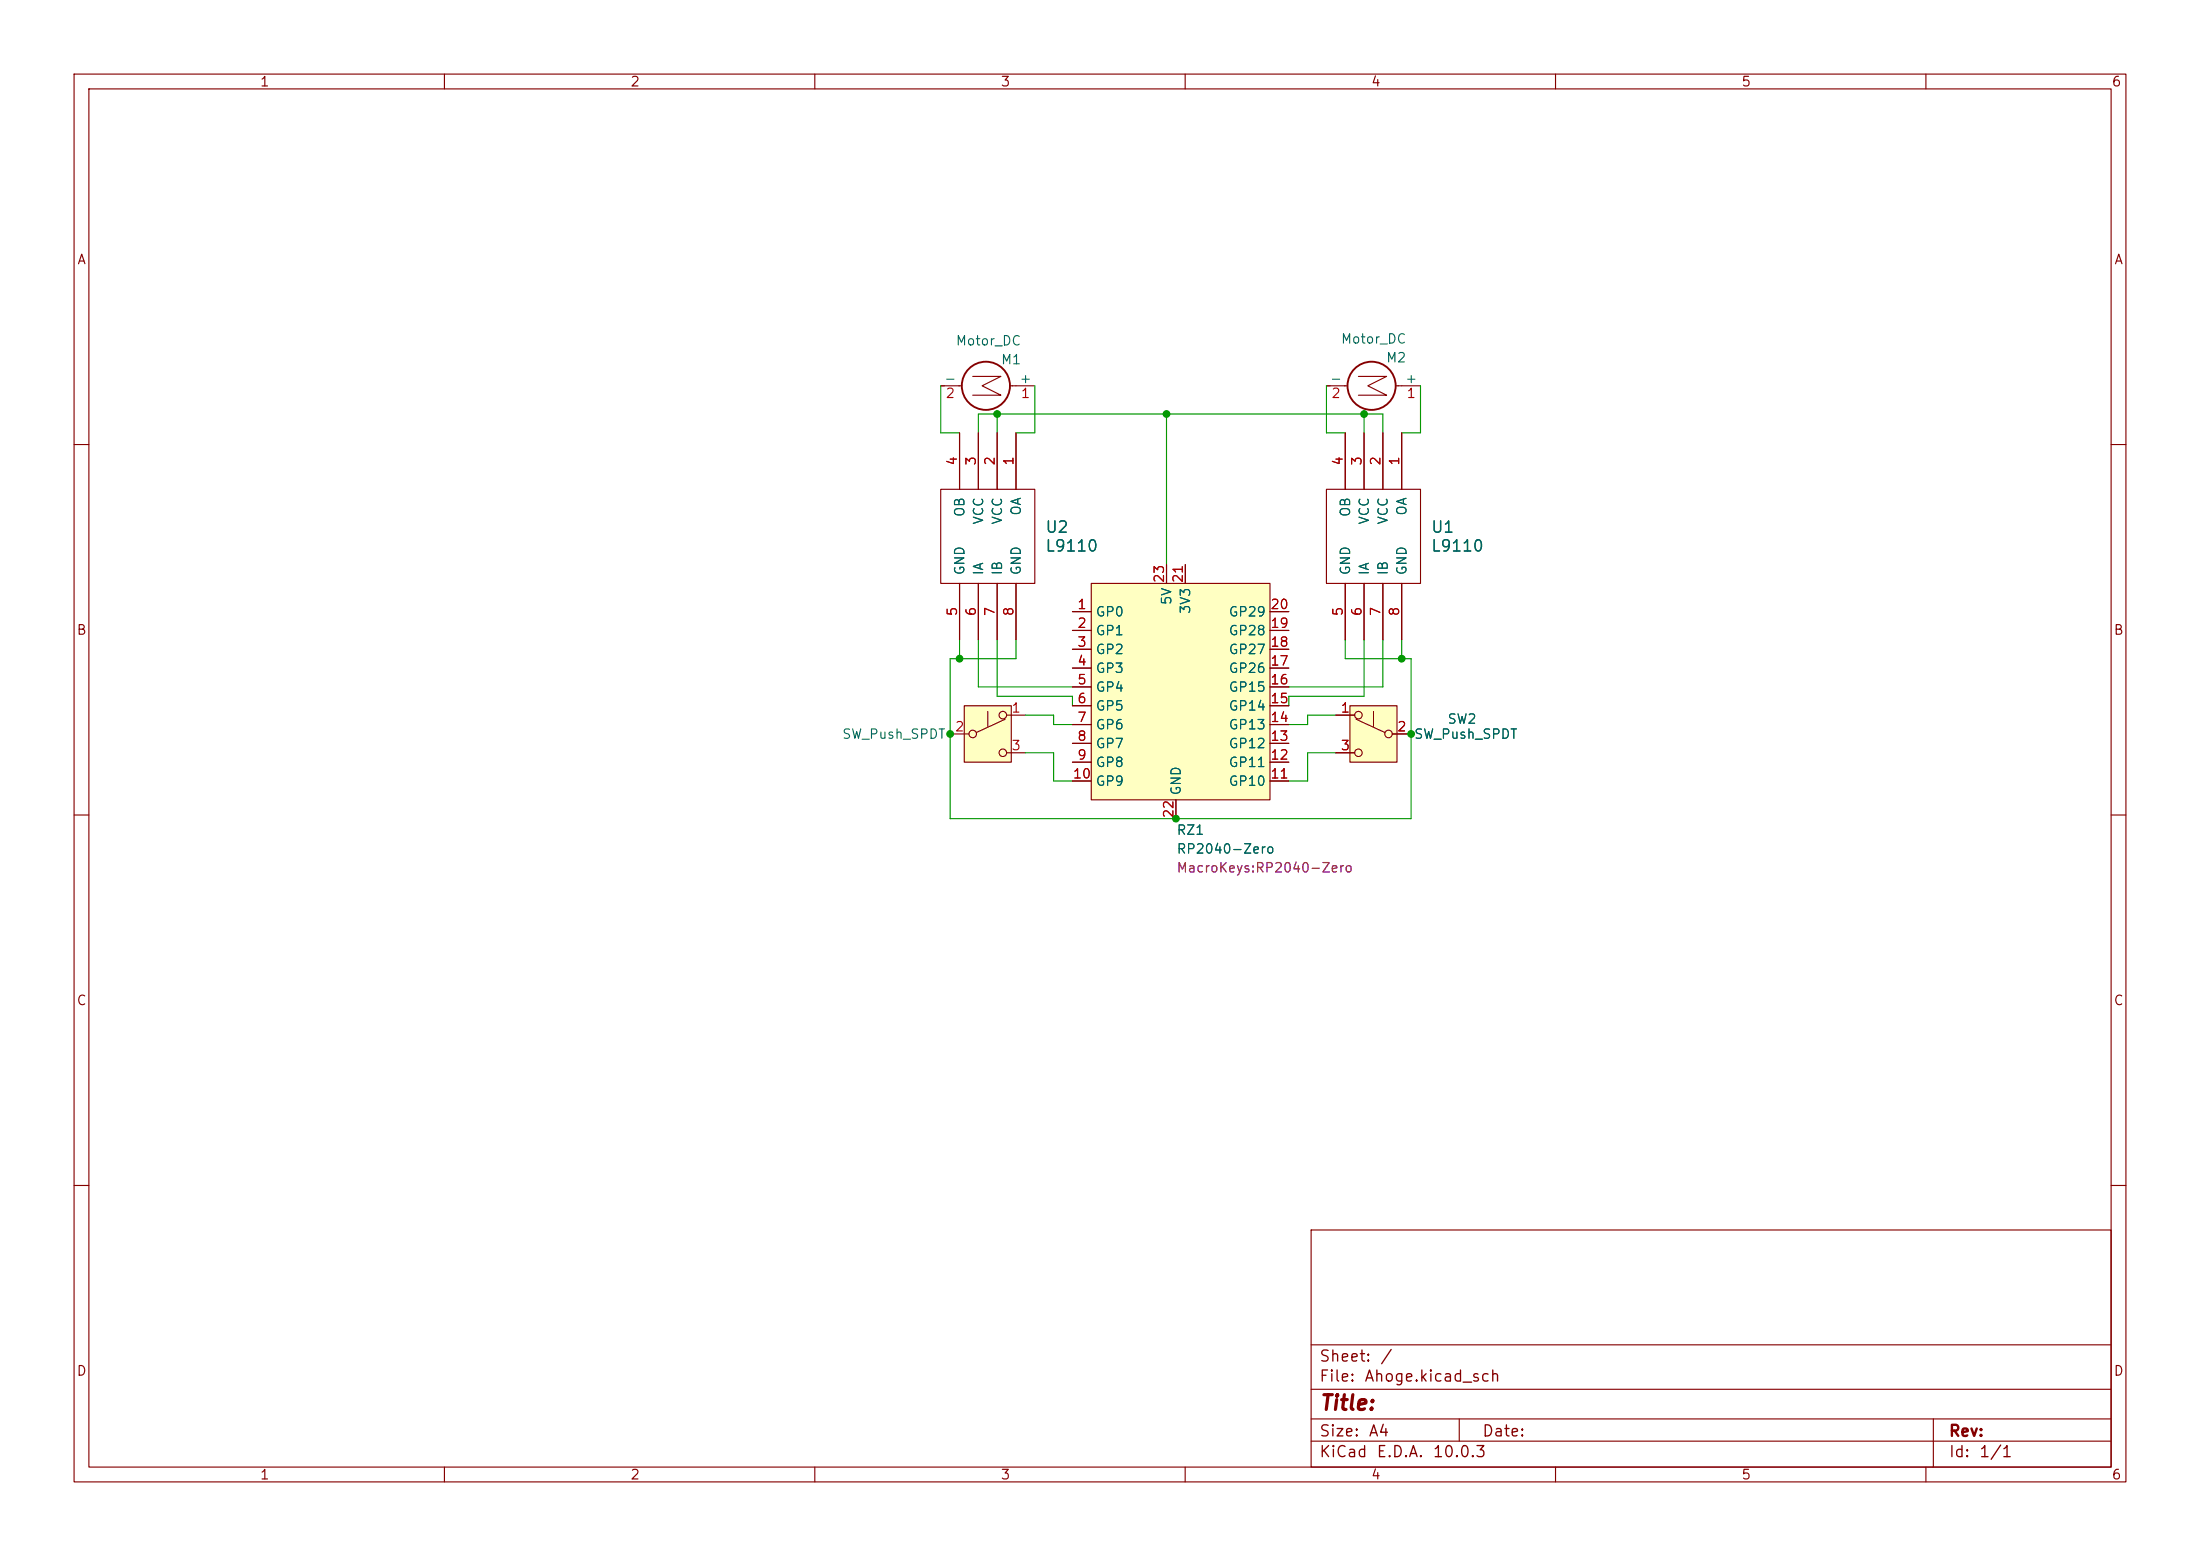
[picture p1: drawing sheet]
<svg xmlns="http://www.w3.org/2000/svg" width="297mm" height="210mm" viewBox="0 0 297 210" stroke-linecap="round" stroke-linejoin="round" font-family="sans-serif">
<g fill="none" stroke="#840000" stroke-width=".15">
<path d="M10 10h277v190h-277zM12 12h273v186h-273zM60 10v2M110 10v2M160 10v2M210 10v2M260 10v2M10 60h2M285 60h2M10 110h2M285 110h2M10 160h2"/>
<path d="M177 166h108v32h-108zM285 160h2M60 198v2M110 198v2M160 198v2M177 194.5h108M177 191.5h108M177 187.5h108M177 181.5h108M197 191.5v3M210 198v2M260 198v2"/>
<path d="M261 191.5v6.5"/>
</g>
<path d="M182.2 95.3h6.4v7.6h-6.4z" fill="#ffffc2"/>
<g fill="none" stroke="#840000" stroke-width=".15">
<path d="M180.3 96.5h2.6M182.2 95.3h6.4v7.6h-6.4zM183.1 97.1l3.8 1.8M185.4 96v2M188 99.1h2.5M180.3 101.6h2.6"/>
<circle cx="183.4" cy="96.5" r=".51"/>
<circle cx="187.5" cy="99.1" r=".51"/>
<circle cx="183.4" cy="101.6" r=".51"/>
</g>
<path d="M130.2 95.3h6.3v7.6h-6.3z" fill="#ffffc2"/>
<g fill="none" stroke="#840000" stroke-width=".15">
<path d="M181.6 58.4v7.6M184.1 58.4v7.6M186.7 58.4v7.6M189.2 58.4v7.6M179.1 66h12.7v12.7h-12.7zM181.6 78.7v7.7M184.1 78.7v7.7M186.7 78.7v7.7M189.2 78.7v7.7M128.3 99.1h2.5M130.2 95.3h6.3v7.6h-6.3zM133.3 96v2"/>
<path d="M135.7 97.1l-3.9 1.8M135.9 96.5h2.5M135.9 101.6h2.5"/>
<circle cx="131.3" cy="99.1" r=".51"/>
<circle cx="135.4" cy="96.5" r=".51"/>
<circle cx="135.4" cy="101.6" r=".51"/>
</g>
<path d="M147.3 78.7h24.1v29.3h-24.1z" fill="#ffffc2"/>
<g fill="none" stroke="#840000" stroke-width=".15">
<path d="M127 52.1h2.8M129.5 58.4v7.6M131.3 50.8h3.8l-2.5 1.3 2.5 1.2h-3.8M132.1 58.4v7.6M134.6 58.4v7.6M136.3 52.1h3.4M137.2 58.4v7.6M179.1 52.1h2.8M181.6 58.4v7.6M183.4 50.8h3.8l-2.5 1.3 2.5 1.2h-3.8M184.1 58.4v7.6M186.7 58.4v7.6"/>
<path d="M188.4 52.1h3.4M189.2 58.4v7.6M127 66h12.7v12.7h-12.7zM129.5 78.7v7.7M132.1 78.7v7.7M134.6 78.7v7.7M137.2 78.7v7.7M147.3 78.7h24.1v29.3h-24.1zM157.5 76.2v2.5M160 76.2v2.5M181.6 78.7v7.7M184.1 78.7v7.7"/>
<path d="M186.7 78.7v7.7M189.2 78.7v7.7M144.8 82.6h2.5M144.8 85.1h2.5M144.8 87.6h2.5M144.8 90.2h2.5M144.8 92.7h2.5M144.8 95.3h2.5M144.8 97.8h2.5M171.4 82.6h2.6M171.4 85.1h2.6M171.4 87.6h2.6"/>
<path d="M171.4 90.2h2.6M171.4 92.7h2.6M171.4 95.3h2.6M171.4 97.8h2.6M180.3 96.5h2.6M188 99.1h2.5M144.8 100.3h2.5M144.8 102.9h2.5M144.8 105.4h2.5M158.7 108v2.5M171.4 100.3h2.6M171.4 102.9h2.6"/>
<path d="M171.4 105.4h2.6M180.3 101.6h2.6"/>
</g>
<g fill="none" stroke="#840000" stroke-width=".25">
<circle cx="133.1" cy="52.1" r="3.3"/>
<circle cx="185.2" cy="52.1" r="3.3"/>
</g>
<g fill="none" stroke="#009600" stroke-width=".15">
<path d="M127 52.1v6.3h2.5M132.1 58.4v-2.5h54.6v2.5M134.6 55.9v2.5M139.7 52.1v6.3h-2.5M157.5 55.9v20.3M179.1 52.1v6.3h2.5M184.1 55.9v2.5M191.8 52.1v6.3h-2.6M129.5 86.4v2.5M132.1 86.4v6.3h12.7M134.6 86.4v7.6h10.2v1.3M137.2 86.4v2.5h-8.9v21.6h62.2v-21.6h-8.9v-2.5"/>
<path d="M138.4 96.5h3.8v1.3h2.6M180.3 96.5h-3.8v1.3h-2.5M184.1 86.4v7.6h-10.1v1.3M186.7 86.4v6.3h-12.7M189.2 86.4v2.5M138.4 101.6h3.8v3.8h2.6M180.3 101.6h-3.8v3.8h-2.5"/>
</g>
<g fill="#009600" stroke="#009600" stroke-width=".14">
<circle cx="190.5" cy="99.1" r=".46"/>
<circle cx="189.2" cy="88.9" r=".46"/>
<circle cx="184.1" cy="55.9" r=".46"/>
<circle cx="134.6" cy="55.9" r=".46"/>
<circle cx="128.3" cy="99.1" r=".46"/>
<circle cx="158.7" cy="110.5" r=".46"/>
<circle cx="129.5" cy="88.9" r=".46"/>
<circle cx="157.5" cy="55.9" r=".46"/>
</g>
<text font-size="2" fill="#840000" x="178" y="190.8">Title:</text>
<g font-size="1.5" fill="#006464">
<text x="141" y="74.8">L9110</text>
<text x="141" y="72.3">U2</text>
<text x="193.1" y="74.8">L9110</text>
<text x="193.1" y="72.3">U1</text>
</g>
<g font-size="1.5" fill="#840000">
<text x="178" y="184.2">Sheet:</text>
<text x="186.2" y="184.2">/</text>
<text x="178" y="186.9">File:</text>
<text x="184.1" y="186.9">Ahoge.kicad_sch</text>
<text x="178" y="197.1">KiCad</text>
<text x="178" y="194.3">Size:</text>
<text x="184.7" y="194.3">A4</text>
<text x="185.7" y="197.1">E.D.A.</text>
<text x="193.3" y="197.1">10.0.3</text>
<text x="200" y="194.3">Date:</text>
<text x="263" y="194.3">Rev:</text>
<text x="263" y="197.1">Id:</text>
<text x="267.1" y="197.1">1/1</text>
</g>
<g font-size="1.3" fill="#840000">
<text x="35" y="12">1</text>
<text x="85" y="12">2</text>
<text x="135" y="12">3</text>
<text x="185" y="12">4</text>
<text x="235" y="12">5</text>
<text x="285" y="12">6</text>
<text x="10.3" y="36">A</text>
<text x="285.3" y="36">A</text>
<text x="10.3" y="86">B</text>
<text x="285.3" y="86">B</text>
<text x="10.3" y="136">C</text>
<text x="285.3" y="136">C</text>
<text x="10.3" y="186">D</text>
<text x="285.3" y="186">D</text>
<text x="35" y="200">1</text>
<text x="85" y="200">2</text>
<text x="135" y="200">3</text>
<text x="185" y="200">4</text>
<text x="235" y="200">5</text>
<text x="285" y="200">6</text>
</g>
<g font-size="1.3" fill="#006464">
<text x="128.9" y="46.9">Motor_DC</text>
<text x="180.9" y="46.7">Motor_DC</text>
<text x="127.4" y="52">-</text>
<text x="135" y="49.5">M1</text>
<text x="137.5" y="52">+</text>
<text x="179.5" y="52">-</text>
<text x="187" y="49.2">M2</text>
<text x="189.6" y="52">+</text>
<text x="130.5" y="69.9" transform="rotate(-90 130.5 69.9)">OB</text>
<text x="133.1" y="70.9" transform="rotate(-90 133.1 70.9)">VCC</text>
<text x="135.6" y="70.9" transform="rotate(-90 135.6 70.9)">VCC</text>
<text x="138.1" y="69.7" transform="rotate(-90 138.1 69.7)">OA</text>
<text x="182.6" y="69.9" transform="rotate(-90 182.6 69.9)">OB</text>
<text x="185.1" y="70.9" transform="rotate(-90 185.1 70.9)">VCC</text>
<text x="187.7" y="70.9" transform="rotate(-90 187.7 70.9)">VCC</text>
<text x="190.2" y="69.7" transform="rotate(-90 190.2 69.7)">OA</text>
<text x="130.5" y="77.7" transform="rotate(-90 130.5 77.7)">GND</text>
<text x="133.1" y="77.7" transform="rotate(-90 133.1 77.7)">IA</text>
<text x="135.6" y="77.7" transform="rotate(-90 135.6 77.7)">IB</text>
<text x="138.1" y="77.7" transform="rotate(-90 138.1 77.7)">GND</text>
<text x="182.6" y="77.7" transform="rotate(-90 182.6 77.7)">GND</text>
<text x="185.1" y="77.7" transform="rotate(-90 185.1 77.7)">IA</text>
<text x="187.7" y="77.7" transform="rotate(-90 187.7 77.7)">IB</text>
<text x="190.2" y="77.7" transform="rotate(-90 190.2 77.7)">GND</text>
<text x="147.8" y="83.5">GP0</text>
<text x="158.5" y="81.7" transform="rotate(-90 158.5 81.7)">5V</text>
<text x="161" y="83" transform="rotate(-90 161 83)">3V3</text>
<text x="165.8" y="83.5">GP29</text>
<text x="147.8" y="86.1">GP1</text>
<text x="147.8" y="88.6">GP2</text>
<text x="165.8" y="88.6">GP27</text>
<text x="165.8" y="86.1">GP28</text>
<text x="147.8" y="91.1">GP3</text>
<text x="147.8" y="93.7">GP4</text>
<text x="165.8" y="93.7">GP15</text>
<text x="165.8" y="91.1">GP26</text>
<text x="113.6" y="100">SW_Push_SPDT</text>
<text x="147.8" y="96.2">GP5</text>
<text x="147.8" y="98.8">GP6</text>
<text x="147.8" y="101.3">GP7</text>
<text x="165.8" y="101.3">GP12</text>
<text x="165.8" y="98.8">GP13</text>
<text x="165.8" y="96.2">GP14</text>
<text x="190.8" y="100">SW_Push_SPDT</text>
<text x="195.3" y="98">SW2</text>
<text x="147.8" y="103.8">GP8</text>
<text x="147.8" y="106.4">GP9</text>
<text x="159.7" y="107.4" transform="rotate(-90 159.7 107.4)">GND</text>
<text x="165.8" y="106.4">GP10</text>
<text x="165.8" y="103.8">GP11</text>
<text x="158.8" y="113">RZ1</text>
<text x="158.8" y="115.5">RP2040-Zero</text>
</g>
<g font-size="1.3" fill="#a90000">
<text x="127.6" y="54">2</text>
<text x="137.7" y="54">1</text>
<text x="179.6" y="54">2</text>
<text x="189.8" y="54">1</text>
<text x="129.5" y="62.9" transform="rotate(-90 129.5 62.9)">4</text>
<text x="132.1" y="62.9" transform="rotate(-90 132.1 62.9)">3</text>
<text x="134.6" y="62.9" transform="rotate(-90 134.6 62.9)">2</text>
<text x="137.1" y="62.9" transform="rotate(-90 137.1 62.9)">1</text>
<text x="181.6" y="62.9" transform="rotate(-90 181.6 62.9)">4</text>
<text x="184.1" y="62.9" transform="rotate(-90 184.1 62.9)">3</text>
<text x="186.7" y="62.9" transform="rotate(-90 186.7 62.9)">2</text>
<text x="189.2" y="62.9" transform="rotate(-90 189.2 62.9)">1</text>
<text x="129.5" y="83.3" transform="rotate(-90 129.5 83.3)">5</text>
<text x="132.1" y="83.3" transform="rotate(-90 132.1 83.3)">6</text>
<text x="134.6" y="83.3" transform="rotate(-90 134.6 83.3)">7</text>
<text x="137.1" y="83.3" transform="rotate(-90 137.1 83.3)">8</text>
<text x="145.3" y="82.5">1</text>
<text x="157.5" y="78.8" transform="rotate(-90 157.5 78.8)">23</text>
<text x="160" y="78.8" transform="rotate(-90 160 78.8)">21</text>
<text x="171.4" y="82.5">20</text>
<text x="181.6" y="83.3" transform="rotate(-90 181.6 83.3)">5</text>
<text x="184.1" y="83.3" transform="rotate(-90 184.1 83.3)">6</text>
<text x="186.7" y="83.3" transform="rotate(-90 186.7 83.3)">7</text>
<text x="189.2" y="83.3" transform="rotate(-90 189.2 83.3)">8</text>
<text x="145.3" y="85.1">2</text>
<text x="145.3" y="87.6">3</text>
<text x="171.4" y="87.6">18</text>
<text x="171.4" y="85.1">19</text>
<text x="145.3" y="90.1">4</text>
<text x="145.3" y="92.7">5</text>
<text x="145.3" y="95.2">6</text>
<text x="171.4" y="95.2">15</text>
<text x="171.4" y="92.7">16</text>
<text x="171.4" y="90.1">17</text>
<text x="128.8" y="99">2</text>
<text x="136.5" y="96.5">1</text>
<text x="136.5" y="101.6">3</text>
<text x="145.3" y="97.8">7</text>
<text x="145.3" y="100.3">8</text>
<text x="171.4" y="100.3">13</text>
<text x="171.4" y="97.8">14</text>
<text x="180.9" y="96.5">1</text>
<text x="180.9" y="101.6">3</text>
<text x="188.5" y="99">2</text>
<text x="144.7" y="105.4">10</text>
<text x="145.3" y="102.8">9</text>
<text x="171.4" y="105.4">11</text>
<text x="171.4" y="102.8">12</text>
<text x="158.7" y="110.5" transform="rotate(-90 158.7 110.5)">22</text>
</g>
<text font-size="1.3" fill="#840084" x="158.8" y="118.1">MacroKeys:RP2040-Zero</text>
</svg>
